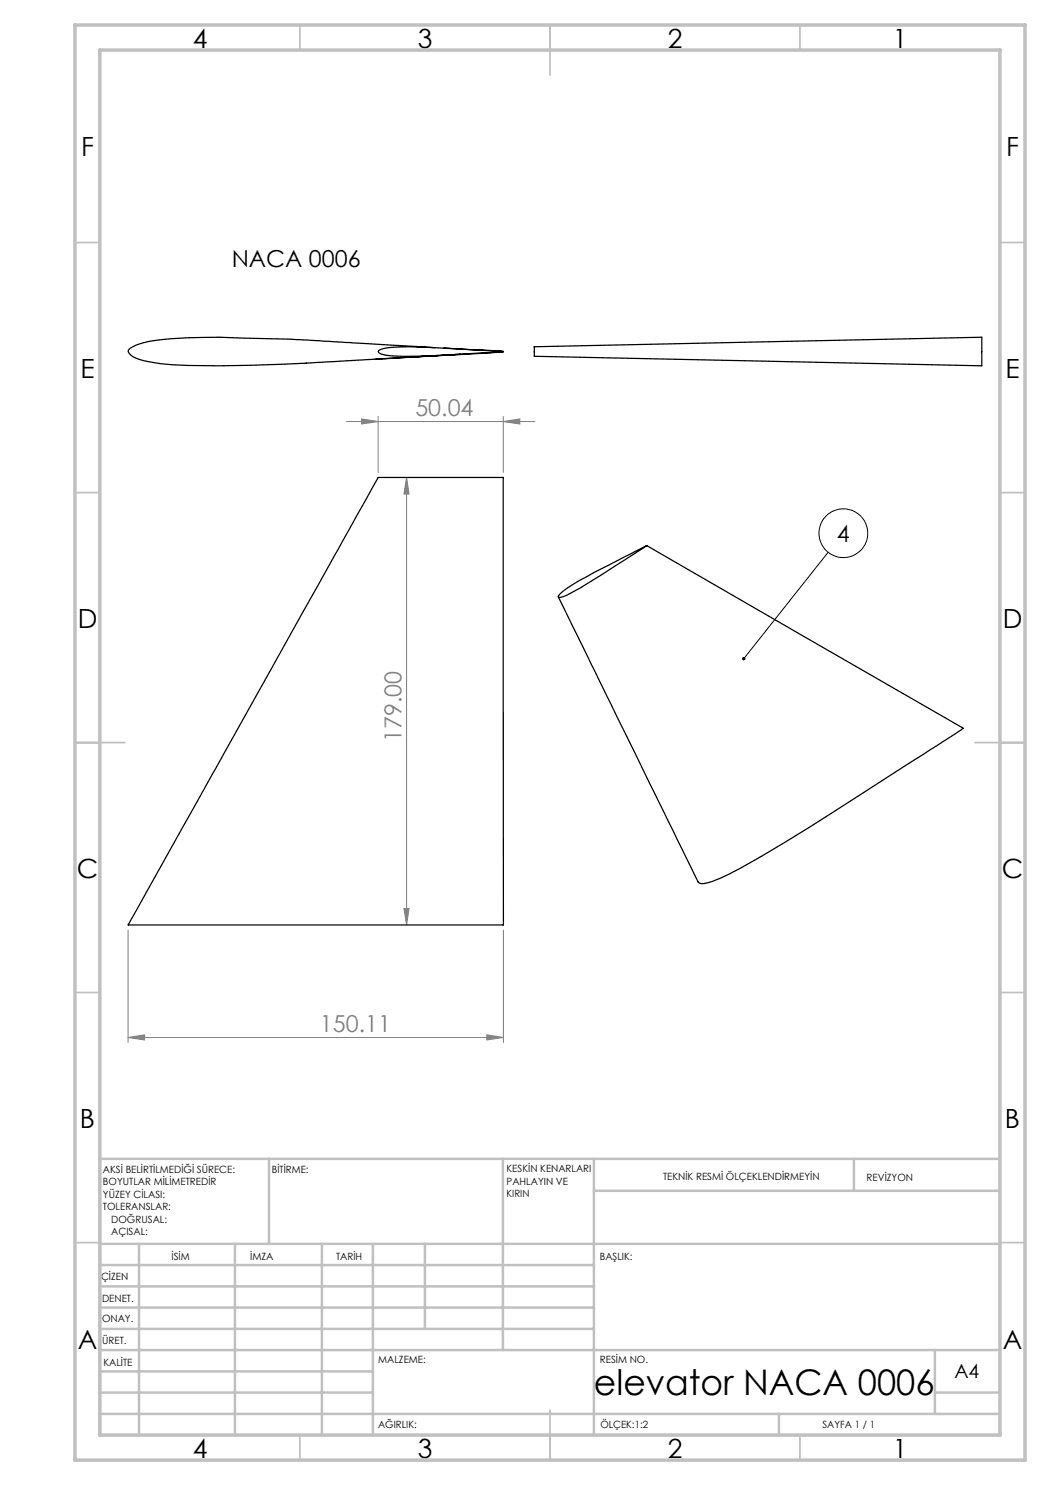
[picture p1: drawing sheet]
<svg xmlns="http://www.w3.org/2000/svg" width="210mm" height="297mm" viewBox="0 0 210 297" stroke-linecap="round" stroke-linejoin="round" font-family="sans-serif">
<g fill="none" stroke="#000" stroke-width=".2">
<path d="M165.6 110.5l-16.8 21.2"/>
<circle cx="168.7" cy="106.6" r="4.9"/>
</g>
<g fill="none" stroke="#808080" stroke-width=".2">
<path d="M69.3 84.3h37.7M72.3 83.8l3.3 .5-3.3 .5zM75.6 83.3v11.2M81.3 95.5l.5 3.3h-1zM81.3 95.5v89.5M100.6 84.3l3.4-.5v1zM100.6 83.3v11.2M25.6 186v22.5M80.8 181.7h1l-.5 3.3zM100.7 186v22.5M25.6 207.5l3.3-.5v1zM25.6 207.5h75.1"/>
<path d="M97.4 207l3.3 .5-3.3 .5z"/>
</g>
<g fill="none" stroke="#c0c0c0" stroke-width=".35">
<path d="M60 5v5M110 5v10M160 5v5M15 48.5h5M200 48.5h5M15 98.5h5M200 98.5h5M15 148.5h10M195 148.5h10M15 198.5h5M200 198.5h5M15 248.5h5"/>
<path d="M200 248.5h5M60 287v5M110 282v10M160 287v5"/>
</g>
<g fill="none" stroke="#c0c0c0" stroke-width=".5">
<path d="M53.8 231.8v17M100.6 231.8v38.2M118.8 231.8v55.2M118.8 238.2h81.2M170.8 231.8v6.4M200 231.8h-180v55.2M20 248.8h180M20 257.3h98.8M20 253h98.8M27.8 248.8v38.2M47 248.8v38.2M64.4 248.8v38.2"/>
<path d="M74.6 248.8v38.2M85 248.8v17M20 265.8h98.8M20 261.5h98.8M20 278.5h54.6M20 274.3h54.6M20 270h180M187 278.5h13M187 270v12.8M20 282.8h180M155.8 282.8v4.2"/>
</g>
<path d="M15 5h190v287h-190zM20 10h180v277h-180z" fill="none" stroke="#c0c0c0" stroke-width=".7"/>
<path d="M148.5 131.5a.34 .34 0 0 1 .5 0 .34 .34 0 0 1 0 .4 .34 .34 0 0 1-.4 .1l.2-.3-.2 .3-.2-.2z" fill="#000"/>
<g fill="#808080">
<path d="M100.6 84.3l3.4-.5v1zM72.3 83.8l3.3 .5-3.3 .5z"/>
<path d="M97.4 207l3.3 .5-3.3 .5zM25.6 207.5l3.3-.5v1z"/>
<path d="M80.8 181.7h1l-.5 3.3zM81.3 95.5l.5 3.3h-1z"/>
</g>
<g fill="none" stroke="#000" stroke-width=".25">
<path d="M59.6 67.9l-11-.3a94.5 94.5 0 0 0-18.9 .7 7.6 7.6 0 0 0-4 1.7 1.55 1.55 0 0 0 1.3 1.5 20 20 0 0 0 7.5 1.5 362.5 362.5 0 0 0 32.4-.7l20.7-1.2M59.6 67.9l27.3 1.6M75.7 70.2a4.4 4.4 0 0 1 2.9-.7 187.5 187.5 0 0 1 18.8 .6l3.2 .2-2.4 .2a220.4 220.4 0 0 1-19.6 .7l-.8-.1a2.9 2.9 0 0 1-2.1-.7zM88.8 69.6l7.9 .5M92.1 70.8l-17 1.1M95 70l4.6 .2 1 .1M100.6 70.3l-19.1 1.2M106.9 69.4l89.5-2v5.8l-89.5-1.9v-1.9M111.7 119.4l28 57.1a1.2 1.2 0 0 0 1.2 .2 32.5 32.5 0 0 0 9.4-4.3 859.2 859.2 0 0 0 33.8-21.2l8.5-5.5M112.1 118.7l.5-.5a106.9 106.9 0 0 1 13.4-7.4l3.3-1.7-2.8 1.9a129.1 129.1 0 0 1-13.9 8.3l-.5 .2-.4-.1v-.2zM129.3 109.1l63.3 36.5M25.6 185l50-89.5h25l.1 89.5"/>
<path d="M25.6 185h75"/>
</g>
<text font-size="7.1" x="118.8" y="279.1">elevator NACA 0006</text>
<g font-size="5.3">
<text x="38.5" y="9.5">4</text>
<text x="83.5" y="9.5">3</text>
<text x="133.6" y="9.5">2</text>
<text x="178.6" y="9.5">1</text>
<text x="16.2" y="31.3">F</text>
<text x="201.2" y="31.3">F</text>
<text x="16.1" y="75.5">E</text>
<text x="201.1" y="75.5">E</text>
<text x="15.5" y="125.5">D</text>
<text x="200.5" y="125.5">D</text>
<text x="15.4" y="175.5">C</text>
<text x="200.4" y="175.5">C</text>
<text x="16" y="225.5">B</text>
<text x="201" y="225.5">B</text>
<text x="15.5" y="269.8">A</text>
<text x="200.5" y="269.8">A</text>
<text x="38.5" y="291.5">4</text>
<text x="83.5" y="291.5">3</text>
<text x="133.6" y="291.5">2</text>
<text x="178.6" y="291.5">1</text>
</g>
<g font-size="4.7">
<text x="46.3" y="53.3">NACA 0006</text>
<text x="167.4" y="108.3">4</text>
</g>
<g font-size="4.7" fill="#808080">
<text x="83.1" y="83.3">50.04</text>
<text x="80.3" y="148.4" transform="rotate(-90 80.3 148.4)">179.00</text>
<text x="64" y="206.5">150.11</text>
</g>
<text font-size="3.9" x="190.9" y="275.5">A4</text>
<g font-size="2">
<text x="20.6" y="234.6">AKSİ BELİRTİLMEDİĞİ SÜRECE:</text>
<text x="20.6" y="237.1">BOYUTLAR MİLİMETREDİR</text>
<text x="20.6" y="239.6">YÜZEY CİLASI:</text>
<text x="54.4" y="234.6">BİTİRME:</text>
<text x="101.3" y="234.5">KESKİN KENARLARI</text>
<text x="101.3" y="237">PAHLAYIN VE</text>
<text x="101.3" y="239.5">KIRIN</text>
<text x="132.6" y="236">TEKNİK RESMİ ÖLÇEKLENDİRMEYİN</text>
<text x="173.3" y="236.2">REVİZYON</text>
<text x="20.6" y="242.1">TOLERANSLAR:</text>
<text x="22.2" y="244.6">DOĞRUSAL:</text>
<text x="22.2" y="247.1">AÇISAL:</text>
<text x="34.3" y="252">İSİM</text>
<text x="50" y="251.9">İMZA</text>
<text x="67.2" y="251.9">TARİH</text>
<text x="120" y="251.9">BAŞLIK:</text>
<text x="20.2" y="256.1">ÇİZEN</text>
<text x="20.4" y="260.3">DENET.</text>
<text x="20.4" y="264.4">ONAY.</text>
<text x="20.5" y="268.8">ÜRET.</text>
<text x="20.7" y="273.1">KALİTE</text>
<text x="75.7" y="272.5">MALZEME:</text>
<text x="120" y="272.5">RESİM NO.</text>
<text x="75.6" y="285.5">AĞIRLIK:</text>
<text x="120.1" y="285.6">ÖLÇEK:1:2</text>
<text x="164.5" y="285.6">SAYFA 1 / 1</text>
</g>
</svg>
